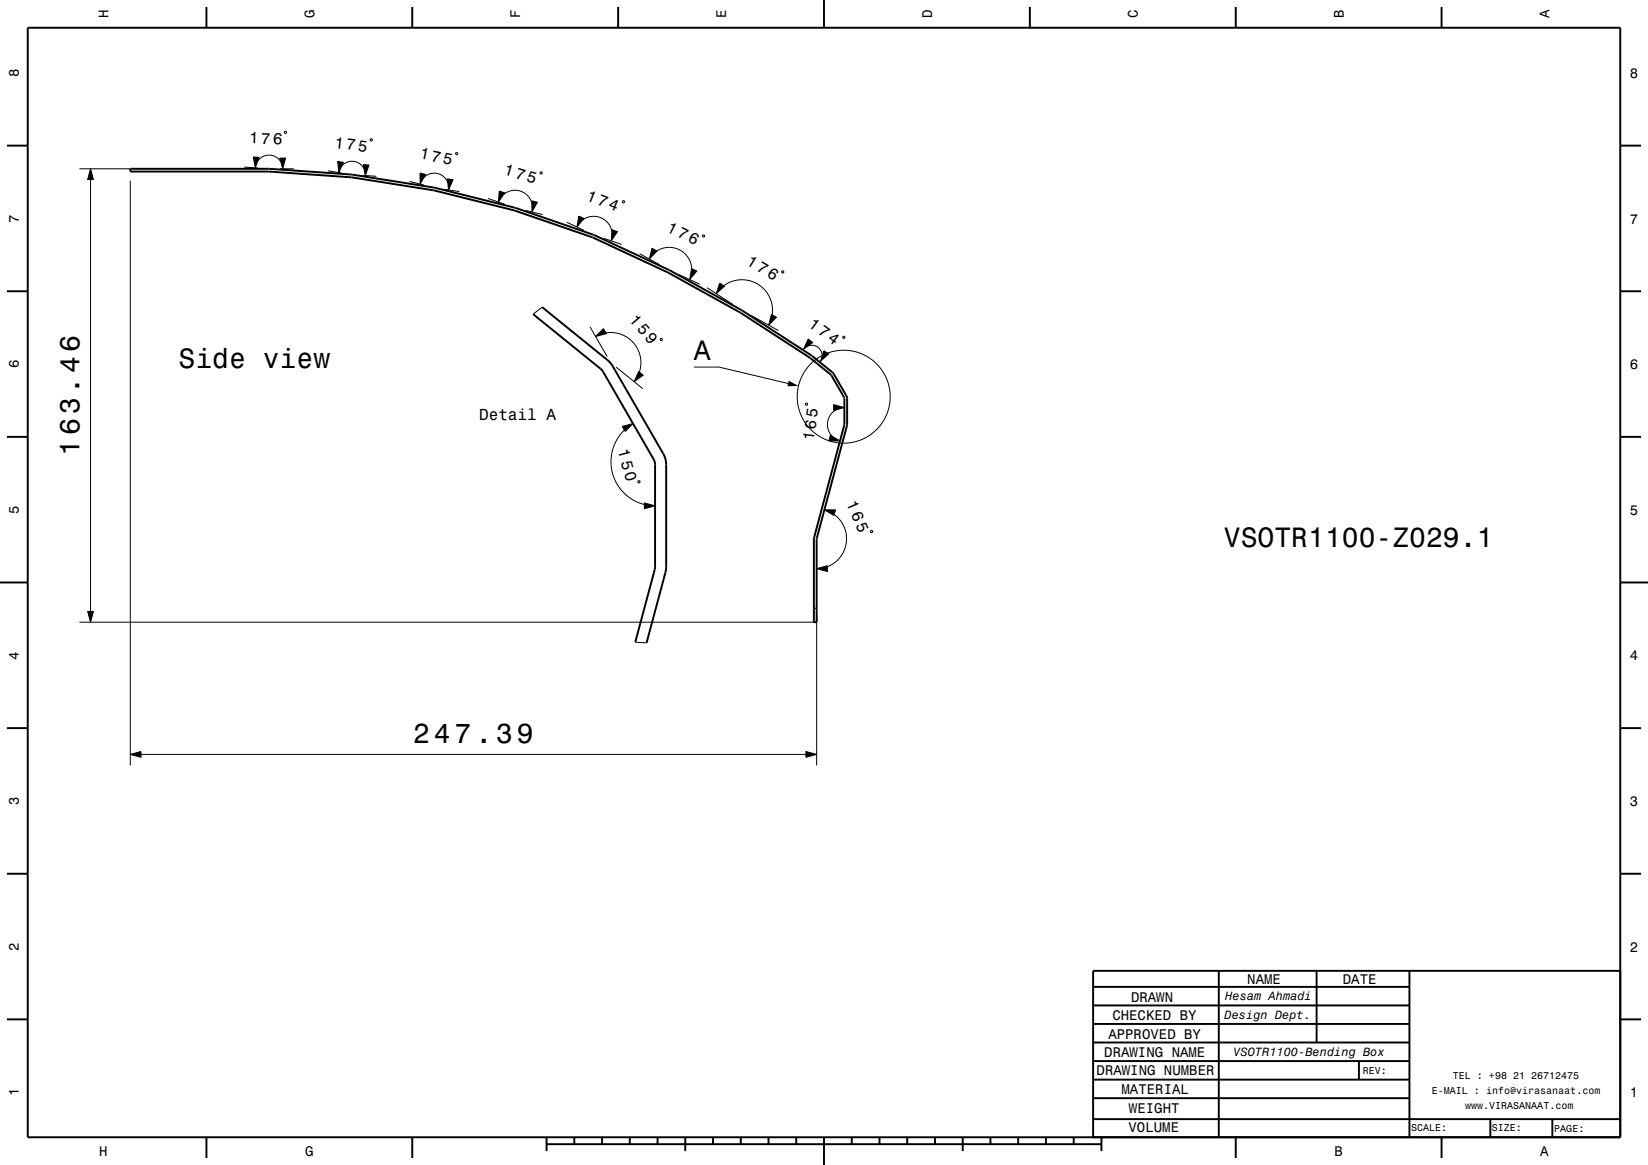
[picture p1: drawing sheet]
<svg xmlns="http://www.w3.org/2000/svg" width="297mm" height="210mm" viewBox="0 0 297 210" stroke-linecap="round" stroke-linejoin="round" font-family="sans-serif">
<g fill="none" stroke="#000" stroke-width=".18">
<path d="M14.3 30.4h9.2M16.3 30.4l.5 2h-1zM16.3 32.4v77.8M23.5 32.6v105.4M44 30.1l2.5 .2M45.6 28.3l1.1 .1-.7 1.9zM46.4 29a2.47 2.47 0 0 1 4.2 .2M50.4 28.5h1.1l-.6 1.9zM50.4 30.4h2.5M51.2 23.8l.3-.1 .1 .2-.2 .2zM59.1 30.8l2.4 .4M60.9 29.1l1 .2-.8 1.8z"/>
<path d="M61.6 30a2.41 2.41 0 0 1 4 .4M65.4 31.6l2.4 .2M65.5 29.7h1l-.7 1.9zM66.7 25.1l.3-.1 .1 .3-.3 .1zM73.8 32.7l2.6 .6M75.7 31.2l1 .2-1 1.8zM76.4 32a2.61 2.61 0 0 1 4.3 .9M80.2 34.1l2.6 .4M80.6 32.2l1.1 .2-.9 1.8zM82.1 27.6l.3-.1 .1 .3-.3 .1zM87.9 35.8l3.1 1M90 34.4l.9 .4-1.1 1.6z"/>
<path d="M90.7 35.1a3.2 3.2 0 0 1 5.1 1.5M94.7 37.9l3.1 .8M95.8 36.2l1 .3-.9 1.7zM97.4 31.1l.2-.1 .1 .3h-.3zM104.3 39l1 .4-1.3 1.5zM105.1 39.6a3.3 3.3 0 0 1 5.2 2.1M112.2 36.2h.3v.3h-.3zM97.7 55.4l-1.6 1.2M102.2 40.1l3 1.4M106.3 58.9l3.1 5.4M108.8 43l3.2 1.1M110.3 41.4l1 .4-1.1 1.6z"/>
<path d="M115.3 45.7l3.6 2M117.5 44.7l.9 .6-1.4 1.4zM118.4 45.2a4.1 4.1 0 0 1 6.3 3.2M122.4 49.5l3.7 1.7M124.6 48.4l1 .5-1.3 1.5zM126.6 42.4h.3v.3h-.3zM127.4 51.8l4.7 3.1M129.7 51l.9 .6-1.5 1.3zM130.4 51.5a5.5 5.5 0 0 1 6.2-.3 5.5 5.5 0 0 1 2.6 5.6M135.4 56.9l4.9 2.7M139 56.7l.9 .5-1.4 1.4zM140.9 48.9h.3v.3h-.3z"/>
<path d="M107.3 60.7l1.4-1.5 .6 .9zM109.2 60a5.4 5.4 0 0 1 6 7.1M111 66.2l4.8 3.9M112.2 76.9l1.9-.5-1.4 1.4zM112.5 77.5a7.9 7.9 0 0 0 3.6 13.4M115.1 67l.8 .6-1.6 1.2zM119 61.1l.3-.1v.3l-.2 .1zM125 66.2h4.6l12.4 2.9M145.2 72.8l.2-.1 .1 .3-.3 .1zM145.6 62.4a1.88 1.88 0 0 1 2.6 1.8M145.6 61.1l.8 .7-1.6 1.1zM148.5 63.2l.8 .6-1.4 1.3z"/>
<path d="M149.7 78.5l1.7 1h-2zM150.2 73l2 .5-2 .5zM150.7 73.9a3.1 3.1 0 0 0-.7 4.8M152 60.6l.2 .1v.3l-.3-.1zM115 86.7h.3v.3h-.3zM116.1 90.7l2 .5-2 .5zM148.6 91.9h2l-.3 1zM150.3 92.8a5.4 5.4 0 0 1-1.2 9.3M156.9 95.7h.3v.3h-.3zM14.3 112.2h132.4M15.8 110.2h1l-.5 2zM114.5 115.8l2 .1"/>
<path d="M146.7 109.7h.5M147.2 102.5l1.9-.5v1zM147.2 111.3v26.7M23.5 136l1.9-.5v1zM25.4 136h119.8M145.2 135.5l2 .5-2 .5z"/>
<circle cx="152.1" cy="71.5" r="8.4"/>
</g>
<g fill="none" stroke="#000" stroke-width=".35">
<path d="M5 5h287v200h-287zM37.2 1.3v3.7M74.3 1.3v3.7M111.4 1.3v3.7M148.5 0v5M185.6 1.3v3.7M222.7 1.3v3.7M259.8 1.3v3.7M1.2 26.3h3.8M63.4 31.5l14.9 2.3 14.6 3.7 14 4.8a214 214 0 0 1 39.4 21.8l3.8 3.1 2.5 4.2 .1 .5-.1 4.8-5.4 20.5v15h-.5v-15l5.5-20.6-.1-5-2.4-4.1-3.7-3-12.5-8.1M63.4 31.5l-14.9-1.1h-25v.5h24.9l15 1.1 14.8 2.3 14.5 3.6 14.1 4.9a214.4 214.4 0 0 1 26.6 13.6M292 26.3h3.8"/>
<path d="M1.2 52.5h3.8M96.1 56.6l12.5 10.2 9.4 16.5v19.1l-3.5 13.4M97.7 55.4l11.8 9.5 .7 .7 9.7 16.9 .2 1.3-.1 18.7-3.5 13.4M133.4 56.4h.1M292 52.5h3.8M1.2 78.8h3.8M292 78.8h3.8M0 105h5M292 105h5M1.2 131.3h3.8M292 131.3h3.8M1.2 157.5h3.8"/>
<path d="M292 157.5h3.8M197 177.9h57M219.6 174.9v30M237.3 175v12.9M254 175v30M292 175h-95v30M1.2 183.8h3.8M197 181.2h57M197 184.6h57M197 187.9h57M197 191.3h57M197 194.6h57"/>
<path d="M197 198h57M244.9 191.3v3.3M292 183.8h3.8M37.2 205v3.8M74.3 205v3.8M98.5 206.3h100M98.5 205v2.5M103.5 205v1.3M108.5 205v1.3M113.5 205v1.3M118.5 205v1.3M123.5 205v2.5"/>
<path d="M128.5 205v1.3M133.5 205v1.3M138.5 205v1.3M143.5 205v1.3M148.5 205v5M153.5 205v1.3M158.5 205v1.3M163.5 205v1.3M168.5 205v1.3M173.5 205v2.5M178.5 205v1.3M183.5 205v1.3"/>
<path d="M188.5 205v1.3M193.5 205v1.3M197 201.7h95M198.5 205v2.5M222.7 205v3.8M259.8 205v3.8M268.6 201.7v3.3M279.8 201.8v3.2"/>
</g>
<g fill="#000">
<path d="M16.3 30.4l.5 2h-1z" fill-rule="evenodd"/>
<path d="M45.6 28.3l1.1 .1-.7 1.9z" fill-rule="evenodd"/>
<path d="M50.4 28.5h1.1l-.6 1.9z" fill-rule="evenodd"/>
<path d="M60.9 29.1l1 .2-.8 1.8z" fill-rule="evenodd"/>
<path d="M65.5 29.7h1l-.7 1.9z" fill-rule="evenodd"/>
<path d="M75.7 31.2l1 .2-1 1.8z" fill-rule="evenodd"/>
<path d="M80.6 32.2l1.1 .2-.9 1.8z" fill-rule="evenodd"/>
<path d="M90 34.4l.9 .4-1.1 1.6z" fill-rule="evenodd"/>
<path d="M95.8 36.2l1 .3-.9 1.7z" fill-rule="evenodd"/>
<path d="M104.3 39l1 .4-1.3 1.5z" fill-rule="evenodd"/>
<path d="M107.3 60.7l1.4-1.5 .6 .9z" fill-rule="evenodd"/>
<path d="M110.3 41.4l1 .4-1.1 1.6z" fill-rule="evenodd"/>
<path d="M117.5 44.7l.9 .6-1.4 1.4z" fill-rule="evenodd"/>
<path d="M124.6 48.4l1 .5-1.3 1.5z" fill-rule="evenodd"/>
<path d="M129.7 51l.9 .6-1.5 1.3z" fill-rule="evenodd"/>
<path d="M139 56.7l.9 .5-1.4 1.4z" fill-rule="evenodd"/>
<path d="M112.2 76.9l1.9-.5-1.4 1.4z" fill-rule="evenodd"/>
<path d="M115.1 67l.8 .6-1.6 1.2z" fill-rule="evenodd"/>
<path d="M142.1 68.6l1.8 1h-2z" fill-rule="evenodd"/>
<path d="M145.6 61.1l.8 .7-1.6 1.1z" fill-rule="evenodd"/>
<path d="M148.5 63.2l.8 .6-1.4 1.3z" fill-rule="evenodd"/>
<path d="M149.7 78.5l1.7 1h-2z" fill-rule="evenodd"/>
<path d="M150.2 73l2 .5-2 .5z" fill-rule="evenodd"/>
<path d="M116.1 90.7l2 .5-2 .5z" fill-rule="evenodd"/>
<path d="M148.6 91.9h2l-.3 1z" fill-rule="evenodd"/>
<path d="M15.8 110.2h1l-.5 2z" fill-rule="evenodd"/>
<path d="M147.2 102.5l1.9-.5v1z" fill-rule="evenodd"/>
<path d="M23.5 136l1.9-.5v1z" fill-rule="evenodd"/>
<path d="M145.2 135.5l2 .5-2 .5z" fill-rule="evenodd"/>
</g>
<g font-size="5">
<text x="125" y="65">A</text>
<text x="32.2" y="66.3">Side view</text>
<text x="14.3" y="82.1" transform="rotate(-90 14.3 82.1)">163.46</text>
<text x="220.6" y="98.6">VSOTR1100-Z029.1</text>
<text x="74.5" y="134">247.39</text>
</g>
<g font-size="2.9">
<text x="44.9" y="25.8" transform="rotate(2 44.9 25.8)">176</text>
<text x="60.2" y="26.7" transform="rotate(6 60.2 26.7)">175</text>
<text x="75.5" y="28.6" transform="rotate(12 75.5 28.6)">175</text>
<text x="90.7" y="31.4" transform="rotate(16 90.7 31.4)">175</text>
<text x="105.5" y="36" transform="rotate(22 105.5 36)">174</text>
<text x="120" y="41.6" transform="rotate(27 120 41.6)">176</text>
<text x="134.4" y="47.6" transform="rotate(31 134.4 47.6)">176</text>
<text x="113.3" y="57.7" transform="rotate(49 113.3 57.7)">159</text>
<text x="145.5" y="58.8" transform="rotate(36 145.5 58.8)">174</text>
<text x="86.3" y="75.7">Detail A</text>
<text x="111.3" y="81.2" transform="rotate(75 111.3 81.2)">150</text>
<text x="146.7" y="79.6" transform="rotate(-83 146.7 79.6)">165</text>
<text x="152.5" y="90.8" transform="rotate(67 152.5 90.8)">165</text>
</g>
<g font-size="2.5">
<text x="19.6" y="3.3" transform="rotate(-90 19.6 3.3)">H</text>
<text x="56.7" y="3.3" transform="rotate(-90 56.7 3.3)">G</text>
<text x="93.8" y="3.3" transform="rotate(-90 93.8 3.3)">F</text>
<text x="130.9" y="3.3" transform="rotate(-90 130.9 3.3)">E</text>
<text x="168" y="3.3" transform="rotate(-90 168 3.3)">D</text>
<text x="205.1" y="3.3" transform="rotate(-90 205.1 3.3)">C</text>
<text x="242.2" y="3.3" transform="rotate(-90 242.2 3.3)">B</text>
<text x="279.3" y="3.3" transform="rotate(-90 279.3 3.3)">A</text>
<text x="3.4" y="13.9" transform="rotate(-90 3.4 13.9)">8</text>
<text x="293.7" y="14">8</text>
<text x="3.4" y="40.1" transform="rotate(-90 3.4 40.1)">7</text>
<text x="293.7" y="40.3">7</text>
<text x="3.4" y="66.4" transform="rotate(-90 3.4 66.4)">6</text>
<text x="293.7" y="66.5">6</text>
<text x="3.4" y="92.6" transform="rotate(-90 3.4 92.6)">5</text>
<text x="293.7" y="92.8">5</text>
<text x="3.4" y="118.9" transform="rotate(-90 3.4 118.9)">4</text>
<text x="293.7" y="119">4</text>
<text x="3.4" y="145.1" transform="rotate(-90 3.4 145.1)">3</text>
<text x="293.7" y="145.3">3</text>
<text x="3.4" y="171.4" transform="rotate(-90 3.4 171.4)">2</text>
<text x="293.7" y="171.5">2</text>
<text x="224.8" y="177.3">NAME</text>
<text x="242" y="177.3">DATE</text>
<text x="200.5" y="183.9">CHECKED BY</text>
<text x="203.8" y="180.5">DRAWN</text>
<text x="199" y="190.6">DRAWING NAME</text>
<text x="199.7" y="187.2">APPROVED BY</text>
<text x="3.4" y="197.6" transform="rotate(-90 3.4 197.6)">1</text>
<text x="197.6" y="193.8">DRAWING NUMBER</text>
<text x="202.1" y="197.2">MATERIAL</text>
<text x="293.7" y="197.8">1</text>
<text x="203.5" y="200.6">WEIGHT</text>
<text x="17.9" y="208.4">H</text>
<text x="55" y="208.4">G</text>
<text x="203.4" y="204.1">VOLUME</text>
<text x="240.5" y="208.4">B</text>
<text x="277.6" y="208.4">A</text>
</g>
<g font-size="2.2">
<text x="220.7" y="183.6">Design Dept.</text>
<text x="220.8" y="180.2">Hesam Ahmadi</text>
<text x="222.3" y="190.4">VSOTR1100-Bending Box</text>
</g>
<g font-size="1.8">
<text x="245.6" y="193.6">REV:</text>
<text x="258" y="197.2">E-MAIL : info@virasanaat.com</text>
<text x="261.8" y="194.6">TEL : +98 21 26712475</text>
<text x="254.3" y="203.9">SCALE:</text>
<text x="264" y="199.9">www.VIRASANAAT.com</text>
<text x="268.8" y="203.9">SIZE:</text>
<text x="280.1" y="204">PAGE:</text>
</g>
</svg>
